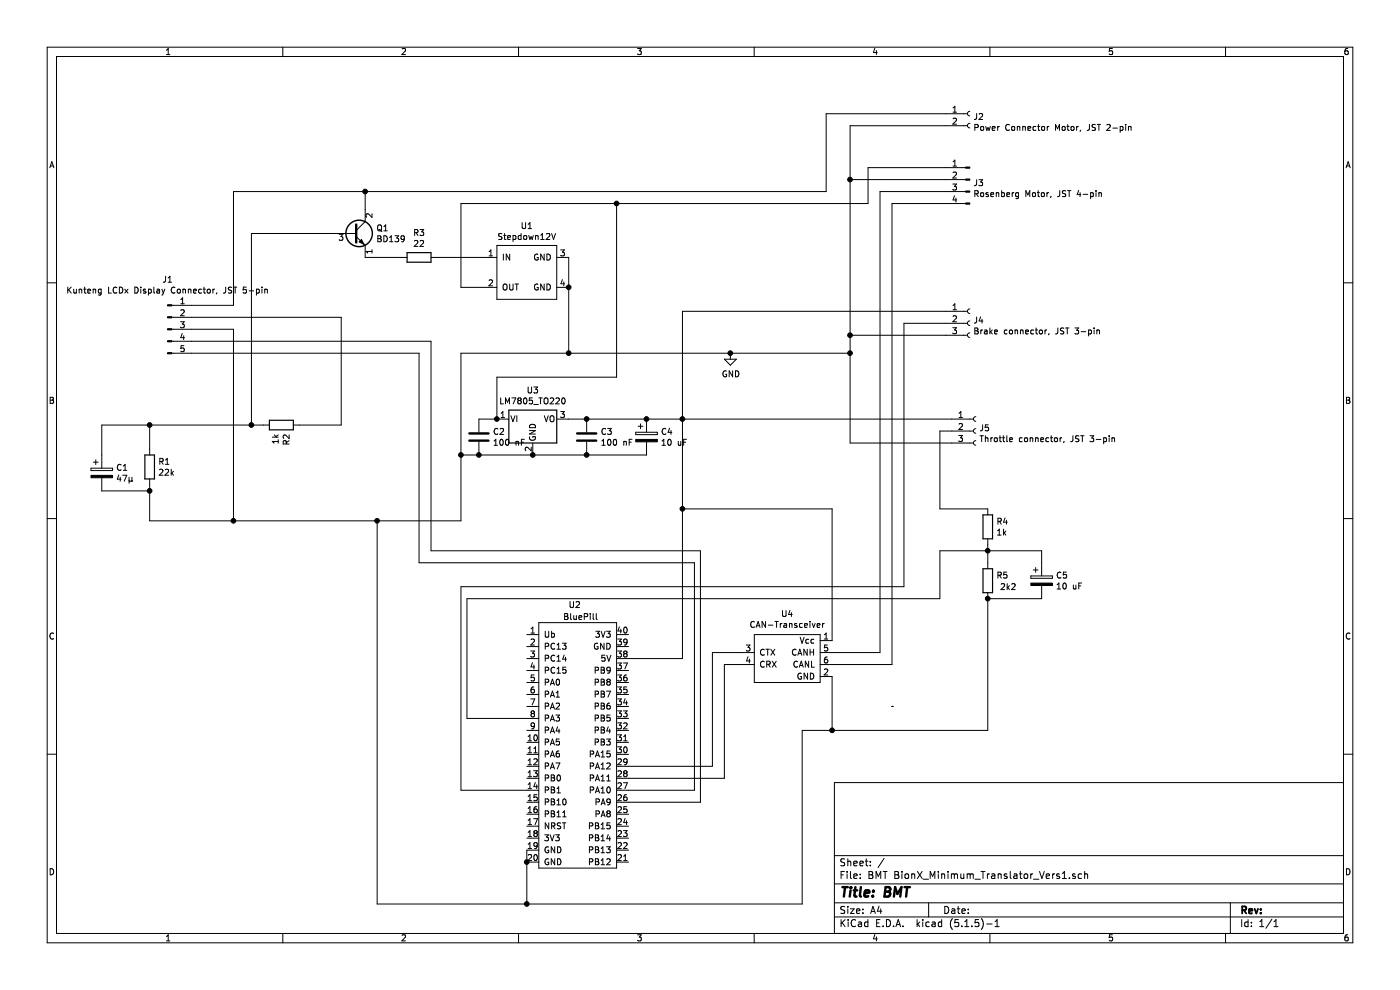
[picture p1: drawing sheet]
EESchema Schematic File Version 4
EELAYER 30 0
EELAYER END
$Descr A4 11693 8268
encoding utf-8
Sheet 1 1
Title "BMT"
Date ""
Rev ""
Comp ""
Comment1 ""
Comment2 ""
Comment3 ""
Comment4 ""
$EndDescr
$Comp
L Connector:Conn_01x05_Male J1
U 1 1
P 1400 2750
F 0 "J1" H 1400 3167 50  0000 C CNN
F 1 "Kunteng LCDx Display Connector, JST 5-pin" H 1400 3076 50  0000 C CNN
F 2 "Connector_JST:JST_EH_B5B-EH-A_1x05_P2.50mm_Vertical" H 1400 2750 50  0001 C CNN
F 3 " ~" H 1400 2750 50  0001 C CNN
	1    1400 2750
	1    0    0    -1  
$EndComp
Wire Wire Line
	1950 1600 1950 2550
$Comp
L Device:R R2
U 1 1
P 2350 3550
F 0 "R2" H 2420 3596 50  0000 L CNN
F 1 "1k" H 2420 3505 50  0000 L CNN
F 2 "Resistor_THT:R_Axial_DIN0207_L6.3mm_D2.5mm_P7.62mm_Horizontal" V 2280 3550 50  0001 C CNN
F 3 "~" H 2350 3550 50  0001 C CNN
	1    2350 3550
	0    1    1    0   
$EndComp
$Comp
L Device:R R1
U 1 1
P 1250 3900
F 0 "R1" H 1320 3946 50  0000 L CNN
F 1 "22k" H 1320 3855 50  0000 L CNN
F 2 "Resistor_THT:R_Axial_DIN0207_L6.3mm_D2.5mm_P7.62mm_Horizontal" V 1180 3900 50  0001 C CNN
F 3 "~" H 1250 3900 50  0001 C CNN
	1    1250 3900
	1    0    0    -1  
$EndComp
Wire Wire Line
	1250 4050 1250 4100
Connection ~ 1250 3550
Wire Wire Line
	1250 3550 1250 3750
Wire Wire Line
	850  4100 1250 4100
$Comp
L Connector:Conn_01x04_Male J3
U 1 1
P 8100 1500
F 0 "J3" H 8072 1473 50  0000 R CNN
F 1 "Rosenberg Motor, JST 4-pin" H 8072 1382 50  0000 R CNN
F 2 "Connector_JST:JST_EH_B4B-EH-A_1x04_P2.50mm_Vertical" H 8100 1500 50  0001 C CNN
F 3 "~" H 8100 1500 50  0001 C CNN
	1    8100 1500
	-1   0    0    -1  
$EndComp
$Comp
L Connector:Conn_01x02_Female J2
U 1 1
P 8100 950
F 0 "J2" H 8128 926 50  0000 L CNN
F 1 "Power Connector Motor, JST 2-pin" H 8128 835 50  0000 L CNN
F 2 "Connector_JST:JST_EH_B2B-EH-A_1x02_P2.50mm_Vertical" H 8100 950 50  0001 C CNN
F 3 "~" H 8100 950 50  0001 C CNN
	1    8100 950 
	1    0    0    -1  
$EndComp
Wire Wire Line
	6900 1600 6900 950 
Wire Wire Line
	6900 950  7900 950 
Wire Wire Line
	7100 1500 7900 1500
$Comp
L Connector:Conn_01x03_Female J4
U 1 1
P 8100 2700
F 0 "J4" H 8128 2726 50  0000 L CNN
F 1 "Brake connector, JST 3-pin" H 8128 2635 50  0000 L CNN
F 2 "Connector_JST:JST_EH_B3B-EH-A_1x03_P2.50mm_Vertical" H 8100 2700 50  0001 C CNN
F 3 "~" H 8100 2700 50  0001 C CNN
	1    8100 2700
	1    0    0    -1  
$EndComp
Wire Wire Line
	3500 4700 5800 4700
Wire Wire Line
	5950 5450 6200 5450
Wire Wire Line
	6050 5550 6200 5550
Wire Wire Line
	6700 7550 6700 6100
Wire Wire Line
	7450 1700 7900 1700
Wire Wire Line
	7550 4900 3850 4900
Wire Wire Line
	3850 4900 3850 6600
Connection ~ 1250 4100
Wire Wire Line
	1950 1600 3050 1600
Wire Wire Line
	3050 1600 3050 1750
Connection ~ 3050 1600
Wire Wire Line
	3050 1600 6900 1600
Wire Wire Line
	1250 4100 1250 4350
Connection ~ 1950 4350
Wire Wire Line
	7100 1050 7100 1500
Connection ~ 7100 1500
$Comp
L Connector:Conn_01x03_Female J5
U 1 1
P 8150 3600
F 0 "J5" H 8178 3626 50  0000 L CNN
F 1 "Throttle connector, JST 3-pin" H 8178 3535 50  0000 L CNN
F 2 "Connector_JST:JST_EH_B3B-EH-A_1x03_P2.50mm_Vertical" H 8150 3600 50  0001 C CNN
F 3 "~" H 8150 3600 50  0001 C CNN
	1    8150 3600
	1    0    0    -1  
$EndComp
Wire Wire Line
	7100 3700 7950 3700
Wire Wire Line
	7950 3600 7850 3600
Wire Wire Line
	7850 5000 3900 5000
Wire Wire Line
	3900 5000 3900 6000
Wire Wire Line
	7850 3600 7850 4250
$Comp
L Device:R R5
U 1 1
P 8250 4850
F 0 "R5" H 8320 4896 50  0000 L CNN
F 1 "2k2" H 8350 4800 50  0000 L CNN
F 2 "Resistor_THT:R_Axial_DIN0207_L6.3mm_D2.5mm_P7.62mm_Horizontal" V 8180 4850 50  0001 C CNN
F 3 "~" H 8250 4850 50  0001 C CNN
	1    8250 4850
	1    0    0    -1  
$EndComp
$Comp
L Device:R R4
U 1 1
P 8250 4400
F 0 "R4" H 8320 4446 50  0000 L CNN
F 1 "1k" H 8320 4355 50  0000 L CNN
F 2 "Resistor_THT:R_Axial_DIN0207_L6.3mm_D2.5mm_P7.62mm_Horizontal" V 8180 4400 50  0001 C CNN
F 3 "~" H 8250 4400 50  0001 C CNN
	1    8250 4400
	1    0    0    -1  
$EndComp
Wire Wire Line
	8250 4550 8250 4600
Wire Wire Line
	7850 4250 8250 4250
Wire Wire Line
	7850 4600 8250 4600
Wire Wire Line
	7850 4600 7850 5000
Connection ~ 8250 4600
Wire Wire Line
	8250 4600 8250 4700
$Comp
L power:GND #PWR01
U 1 1
P 6100 2950
F 0 "#PWR01" H 6100 2700 50  0001 C CNN
F 1 "GND" H 6105 2777 50  0000 C CNN
F 2 "" H 6100 2950 50  0001 C CNN
F 3 "" H 6100 2950 50  0001 C CNN
	1    6100 2950
	1    0    0    -1  
$EndComp
Wire Wire Line
	1250 4350 1950 4350
$Comp
L Transistor_BJT:BD139 Q1
U 1 1
P 2950 1950
F 0 "Q1" H 3142 1996 50  0000 L CNN
F 1 "BD139" H 3142 1905 50  0000 L CNN
F 2 "Package_TO_SOT_THT:TO-126-3_Horizontal_TabDown" H 3150 1875 50  0001 L CIN
F 3 "http://www.st.com/internet/com/TECHNICAL_RESOURCES/TECHNICAL_LITERATURE/DATASHEET/CD00001225.pdf" H 2950 1950 50  0001 L CNN
	1    2950 1950
	1    0    0    -1  
$EndComp
$Comp
L Device:CP C1
U 1 1
P 850 3950
F 0 "C1" H 968 3996 50  0000 L CNN
F 1 "47µ" H 968 3905 50  0000 L CNN
F 2 "Capacitor_THT:CP_Radial_D7.5mm_P2.50mm" H 888 3800 50  0001 C CNN
F 3 "~" H 850 3950 50  0001 C CNN
	1    850  3950
	1    0    0    -1  
$EndComp
Wire Wire Line
	850  3800 850  3550
Wire Wire Line
	850  3550 1250 3550
$Comp
L Regulator_Linear:LM7805_TO220 U3
U 1 1
P 4450 3500
F 0 "U3" H 4450 3742 50  0000 C CNN
F 1 "LM7805_TO220" H 4450 3651 50  0000 C CNN
F 2 "Package_TO_SOT_THT:TO-220-3_Horizontal_TabDown" H 4450 3725 50  0001 C CIN
F 3 "http://www.fairchildsemi.com/ds/LM/LM7805.pdf" H 4450 3450 50  0001 C CNN
	1    4450 3500
	1    0    0    -1  
$EndComp
Connection ~ 7100 2950
Wire Wire Line
	5150 3150 4150 3150
Wire Wire Line
	4150 3150 4150 3500
Wire Wire Line
	4750 3500 4900 3500
Connection ~ 5700 3500
Wire Wire Line
	4450 3800 4000 3800
Wire Wire Line
	3850 3800 3850 2950
$Comp
L Device:C C3
U 1 1
P 4900 3650
F 0 "C3" H 5015 3696 50  0000 L CNN
F 1 "100 nF" H 5015 3605 50  0000 L CNN
F 2 "Capacitor_THT:C_Rect_L7.2mm_W3.5mm_P5.00mm_FKS2_FKP2_MKS2_MKP2" H 4938 3500 50  0001 C CNN
F 3 "~" H 4900 3650 50  0001 C CNN
	1    4900 3650
	1    0    0    -1  
$EndComp
$Comp
L Device:CP C4
U 1 1
P 5400 3650
F 0 "C4" H 5518 3696 50  0000 L CNN
F 1 "10 uF" H 5518 3605 50  0000 L CNN
F 2 "Capacitor_THT:CP_Radial_D5.0mm_P2.50mm" H 5438 3500 50  0001 C CNN
F 3 "~" H 5400 3650 50  0001 C CNN
	1    5400 3650
	1    0    0    -1  
$EndComp
Connection ~ 5400 3500
Wire Wire Line
	5400 3500 5700 3500
Wire Wire Line
	4450 3800 4900 3800
Connection ~ 4450 3800
Connection ~ 6100 2950
Wire Wire Line
	6100 2950 7100 2950
Wire Wire Line
	7100 2950 7100 3700
Wire Wire Line
	7100 1050 7900 1050
$Comp
L Device:R R3
U 1 1
P 3500 2150
F 0 "R3" V 3293 2150 50  0000 C CNN
F 1 "22" V 3384 2150 50  0000 C CNN
F 2 "Resistor_THT:R_Axial_DIN0414_L11.9mm_D4.5mm_P15.24mm_Horizontal" V 3430 2150 50  0001 C CNN
F 3 "~" H 3500 2150 50  0001 C CNN
	1    3500 2150
	0    1    1    0   
$EndComp
Wire Wire Line
	3350 2150 3050 2150
Wire Wire Line
	2500 3550 2850 3550
Wire Wire Line
	5700 3500 5700 4250
Wire Wire Line
	1950 4350 3150 4350
Wire Wire Line
	1250 3550 2100 3550
Wire Wire Line
	1600 2550 1950 2550
Wire Wire Line
	1600 2750 1950 2750
Wire Wire Line
	1950 2750 1950 4350
Wire Wire Line
	2100 1950 2750 1950
Wire Wire Line
	2850 2650 2850 3550
Wire Wire Line
	1600 2650 2850 2650
Wire Wire Line
	2100 1950 2100 3550
Connection ~ 2100 3550
Wire Wire Line
	2100 3550 2200 3550
Wire Wire Line
	3850 3800 3850 4350
Wire Wire Line
	3850 4350 3150 4350
Connection ~ 3850 3800
Connection ~ 3150 4350
Wire Wire Line
	3500 2950 3500 4700
Wire Wire Line
	1600 2950 3500 2950
Wire Wire Line
	5150 1700 7250 1700
Connection ~ 4900 3500
Connection ~ 4900 3800
Wire Wire Line
	4900 3500 5400 3500
Wire Wire Line
	4900 3800 5400 3800
Wire Wire Line
	3150 4350 3150 7550
$Comp
L Device:CP C5
U 1 1
P 8700 4850
F 0 "C5" H 8818 4896 50  0000 L CNN
F 1 "10 uF" H 8818 4805 50  0000 L CNN
F 2 "Capacitor_THT:CP_Radial_D5.0mm_P2.50mm" H 8738 4700 50  0001 C CNN
F 3 "~" H 8700 4850 50  0001 C CNN
	1    8700 4850
	1    0    0    -1  
$EndComp
Wire Wire Line
	8250 4600 8700 4600
Wire Wire Line
	8700 4600 8700 4700
Wire Wire Line
	6700 6100 6950 6100
Wire Wire Line
	8250 6100 8250 5000
Wire Wire Line
	8700 5000 8250 5000
Connection ~ 8250 5000
$Comp
L bluepill:CAN-Transceiver U4
U 1 1
P 7300 6050
F 0 "U4" H 6575 6975 50  0000 C CNN
F 1 "CAN-Transceiver" H 6575 6884 50  0000 C CNN
F 2 "BMT:CAN-Transceiver" H 7300 6050 50  0001 C CNN
F 3 "" H 7300 6050 50  0001 C CNN
	1    7300 6050
	1    0    0    -1  
$EndComp
Wire Wire Line
	6950 5650 6950 6100
Connection ~ 6950 6100
Wire Wire Line
	6950 6100 8250 6100
Wire Wire Line
	6950 5450 7350 5450
Wire Wire Line
	6950 5550 7450 5550
Wire Wire Line
	7450 5550 7450 1700
Wire Wire Line
	6950 5350 6950 4250
Wire Wire Line
	6950 4250 5700 4250
Connection ~ 5700 4250
Wire Wire Line
	3150 7550 4400 7550
Connection ~ 4400 7550
Wire Wire Line
	4400 7550 6700 7550
Wire Wire Line
	5250 5500 5700 5500
Wire Wire Line
	5700 4250 5700 5500
Wire Wire Line
	3850 6600 4400 6600
Wire Wire Line
	3900 6000 4400 6000
Wire Wire Line
	5950 5450 5950 6400
Wire Wire Line
	5250 6400 5950 6400
Wire Wire Line
	5250 6500 6050 6500
Wire Wire Line
	6050 5550 6050 6500
Wire Wire Line
	5850 4600 5850 6700
Wire Wire Line
	5850 6700 5250 6700
Wire Wire Line
	5800 4700 5800 6600
Wire Wire Line
	5800 6600 5250 6600
$Comp
L bluepill:Stepdown12V U1
U 1 1
P 4050 2150
F 0 "U1" H 4400 2415 50  0000 C CNN
F 1 "Stepdown12V" H 4400 2324 50  0000 C CNN
F 2 "BMT:Step-Down" H 4050 2150 50  0001 C CNN
F 3 "" H 4050 2150 50  0001 C CNN
	1    4050 2150
	1    0    0    -1  
$EndComp
Wire Wire Line
	3850 2950 4750 2950
Wire Wire Line
	5150 1700 5150 3150
Wire Wire Line
	3650 2150 4050 2150
Connection ~ 5150 1700
Wire Wire Line
	4750 2150 4750 2400
Wire Wire Line
	4750 2400 4750 2950
Connection ~ 4750 2400
Connection ~ 4750 2950
Wire Wire Line
	4750 2950 6100 2950
Wire Wire Line
	3850 1700 3850 2400
Wire Wire Line
	3850 2400 4050 2400
Wire Wire Line
	3850 1700 5150 1700
Wire Wire Line
	5700 3500 7950 3500
Wire Wire Line
	5700 2600 7900 2600
Wire Wire Line
	5700 2600 5700 3500
$Comp
L Device:C C2
U 1 1
P 4000 3650
F 0 "C2" H 4115 3696 50  0000 L CNN
F 1 "100 nF" H 4115 3605 50  0000 L CNN
F 2 "Capacitor_THT:C_Rect_L7.2mm_W3.5mm_P5.00mm_FKS2_FKP2_MKS2_MKP2" H 4038 3500 50  0001 C CNN
F 3 "~" H 4000 3650 50  0001 C CNN
	1    4000 3650
	1    0    0    -1  
$EndComp
Connection ~ 4000 3800
Wire Wire Line
	4000 3800 3850 3800
Wire Wire Line
	4000 3500 4150 3500
Connection ~ 4150 3500
Wire Wire Line
	7250 1400 7250 1700
Wire Wire Line
	7250 1400 7900 1400
Wire Wire Line
	7350 1600 7350 5450
Wire Wire Line
	7350 1600 7900 1600
Wire Wire Line
	4400 7100 4400 7200
Wire Wire Line
	4400 7200 4400 7550
Connection ~ 4400 7200
$Comp
L bluepill:BluePill U2
U 1 1
P 4150 5200
F 0 "U2" H 4800 5350 50  0000 C CNN
F 1 "BluePill" H 4850 5250 50  0000 C CNN
F 2 "BMT:DIP-40_BP" H 4150 5200 50  0001 C CNN
F 3 "" H 4150 5200 50  0001 C CNN
	1    4150 5200
	1    0    0    -1  
$EndComp
Wire Wire Line
	5850 4600 3600 4600
Wire Wire Line
	3600 4600 3600 2850
Wire Wire Line
	1600 2850 3600 2850
Wire Wire Line
	7900 2700 7550 2700
Wire Wire Line
	7550 2700 7550 4900
Wire Wire Line
	7100 1500 7100 2800
Connection ~ 7100 2800
Wire Wire Line
	7100 2800 7100 2950
Wire Wire Line
	7100 2800 7900 2800
$EndSCHEMATC
